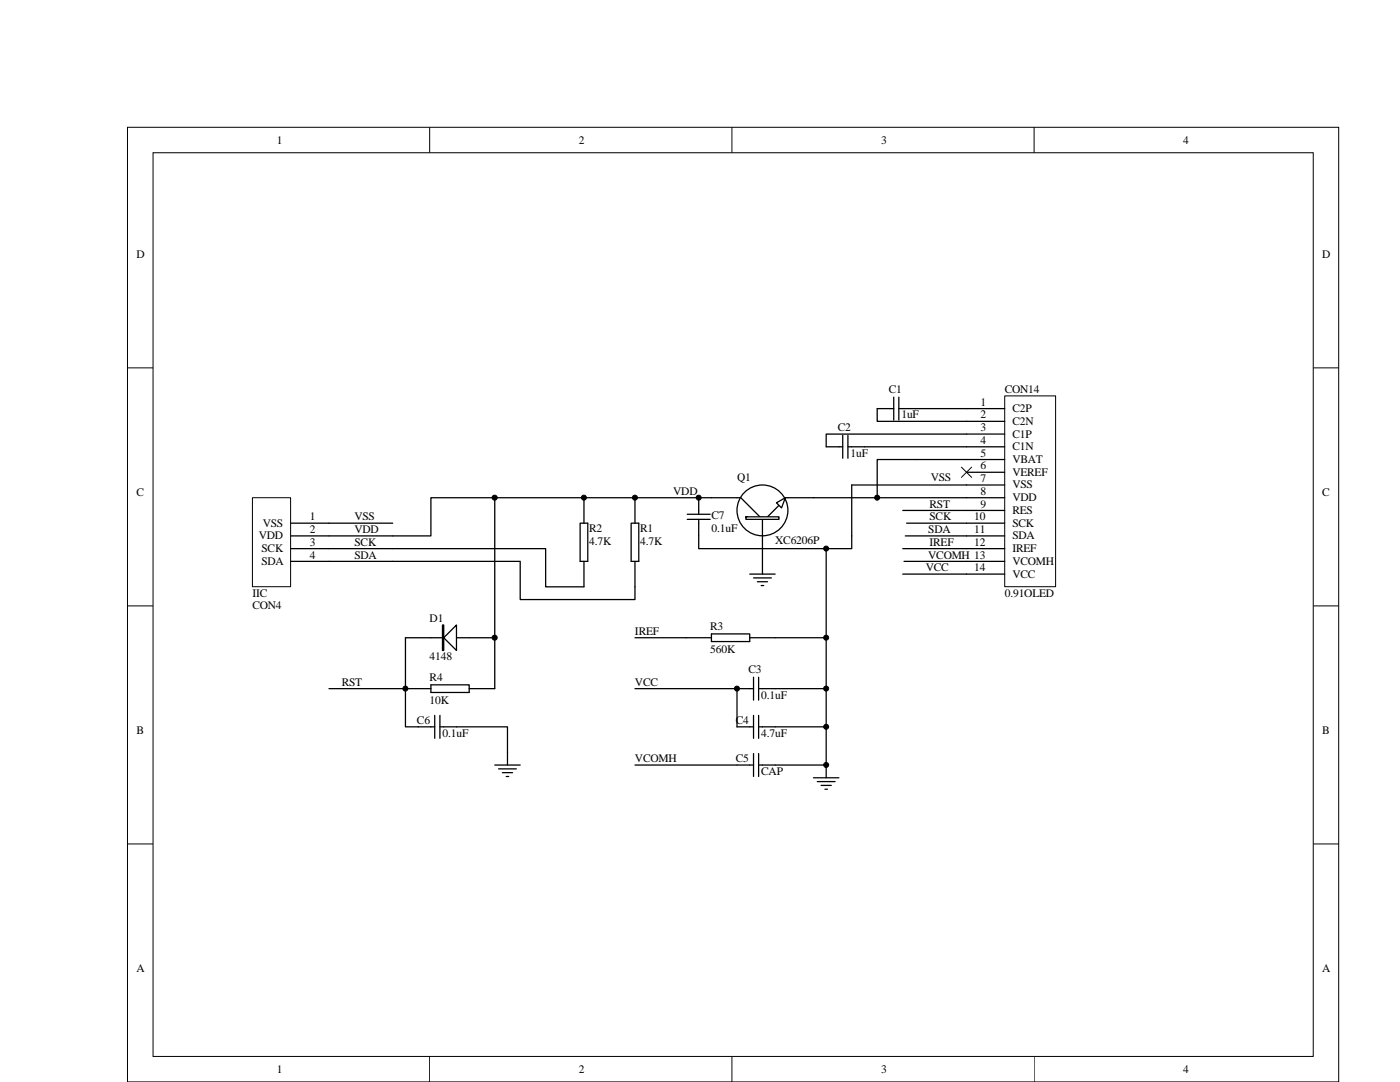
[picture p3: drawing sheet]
<svg xmlns="http://www.w3.org/2000/svg" width="279mm" height="216mm" viewBox="0 0 279 216" stroke-linecap="round" stroke-linejoin="round" font-family="sans-serif">
<g fill="none" stroke="#000" stroke-width=".2">
<path d="M25.4 25.4h241.8v190.5h-241.8zM30.5 30.5h231.6v180.3h-231.6zM85.7 25.4v5.1M146.1 25.4v5.1M206.4 25.4v5.1M25.4 73.4h5.1M262.1 73.4h5.1M191.9 93.2l2 2M193.9 93.2l-2 2M25.4 120.9h5.1M262.1 120.9h5.1M25.4 168.4h5.1"/>
<path d="M262.1 168.4h5.1M85.7 210.8v5.1M146.1 210.8v5.1M206.4 210.8v5.1"/>
</g>
<g fill="none" stroke="#000" stroke-width=".25">
<path d="M178.4 79.2v4.6M179.4 79.2v4.6M142 99.3h5.8l3.9 3.8M156.7 99.3h36.2M168.2 86.9v4.5M169.2 89.2h23.7M169.2 86.9v4.5M178.4 81.5h-3.3v2.6h17.8M179.4 81.5h13.5M182.7 91.7h10.2M192.9 86.6h-28v2.6h3.3M152.2 103.1v8.9"/>
<path d="M155.5 100.8l-2.3 2.3"/>
</g>
<g fill="#fff" stroke="#000" stroke-width=".25">
<path d="M155 100.3l1.7-1-.7 2z"/>
<path d="M148.9 103.1v.5h6.6v-.5z" fill-rule="evenodd"/>
</g>
<g fill="none" stroke="#000" stroke-width=".25">
<path d="M182.7 91.7h-7.6v7.6M65.7 104.4h12.7M65.7 106.9h12.7M65.7 109.5h12.7M65.7 112h12.7M149.6 114.6h5.1M150.4 115.3h3.5M151.1 116.1h2.1M151.9 116.8h.5M152.2 112v2.6M170 106.9v2.6h-17.8M180.2 101.9h12.7"/>
<path d="M180.2 114.6h12.7M180.2 109.5h12.7M180.4 112h12.5M180.9 104.4h12"/>
<circle cx="152.2" cy="101.8" r="5.1"/>
</g>
<path d="M50.4 99.3h7.6v17.8h-7.6z" fill="#fff"/>
<path d="M50.4 99.3h7.6v17.8h-7.6z" fill="none" stroke="#000" stroke-width=".2"/>
<g fill="none" stroke="#000" stroke-width=".25">
<path d="M98.7 99.3v38.1h-5.1M116.5 99.3v5.1M126.7 99.3v5.1M139.4 99.3v3.3M142 99.3h-56v7.6h-7.6M58 104.4h7.7M58 106.9h7.7M58 109.5h7.7M58 112h7.7M78.4 109.5h30.5v7.6h7.6v-5.1M78.4 112h25.4v7.6h22.9v-7.6M115.8 104.4h1.5v7.6h-1.5z"/>
<path d="M126 104.4h1.5v7.6h-1.5zM137.2 102.6h4.5M137.2 103.6h4.5M139.4 103.6v5.9h12.8M164.9 109.5v45.7M65.7 137.4h15.2v7.6h5.9M80.9 127.3h17.8M80.9 137.4h5.1M86 136.7h7.6v1.5h-7.6zM126.7 137.4h20.4v7.6h3.3M142 126.5h7.6v1.5h-7.6zM142 127.3h-15.3"/>
<path d="M147.1 137.4h3.3M149.6 127.3h15.3M150.4 135.1v4.6M151.4 137.4h13.5M151.4 135.1v4.6M86.8 142.7v4.6M87.8 145h13.5v7.7M87.8 142.7v4.6M98.7 152.7h5.1M99.5 153.4h3.6M100.3 154.2h2M101 154.9h.5"/>
<path d="M126.7 152.7h23.7M150.4 150.4v4.5M150.4 142.7v4.6M151.4 150.4v4.5M151.4 152.7h13.5M151.4 142.7v4.6M151.4 145h13.5M162.3 155.2h5.1M163.1 156h3.6M163.9 156.7h2M164.6 157.5h.5"/>
</g>
<g fill="#fff" stroke="#000" stroke-width=".25">
<path d="M91.1 124.7v5.1l-2.5-2.5z"/>
<path d="M88.3 124.7h.3v5.1h-.3z" fill-rule="evenodd"/>
</g>
<path d="M80.9 127.3v10.1" fill="none" stroke="#000" stroke-width=".25"/>
<g fill="#000" stroke="#000" stroke-width=".2">
<circle cx="98.7" cy="99.3" r=".51"/>
<circle cx="116.5" cy="99.3" r=".5"/>
<circle cx="126.7" cy="99.3" r=".5"/>
<circle cx="139.4" cy="99.3" r=".5"/>
<circle cx="175.1" cy="99.3" r=".5"/>
<circle cx="164.9" cy="109.5" r=".5"/>
<circle cx="80.9" cy="137.4" r=".5"/>
<circle cx="98.7" cy="127.2" r=".51"/>
<circle cx="147.1" cy="137.4" r=".5"/>
<circle cx="164.9" cy="127.2" r=".5"/>
<circle cx="164.9" cy="137.4" r=".5"/>
<circle cx="164.9" cy="145" r=".5"/>
<circle cx="164.9" cy="152.6" r=".5"/>
</g>
<path d="M200.5 79h10.2v38.1h-10.2z" fill="#fff"/>
<path d="M200.5 79h10.2v38.1h-10.2z" fill="none" stroke="#000" stroke-width=".2"/>
<g fill="none" stroke="#000" stroke-width=".25">
<path d="M192.9 81.5h7.6M192.9 84.1h7.6M192.9 86.6h7.6M192.9 89.2h7.6M192.9 91.7h7.6M192.9 94.2h7.6M192.9 99.3h7.6M200.5 96.8h-30.5v10.1M180.7 106.9h19.8M192.9 101.9h7.6M192.9 104.4h7.6M192.9 109.5h7.6"/>
<path d="M192.9 112h7.6M192.9 114.6h7.6"/>
</g>
<g font-size="2.3">
<text x="55.2" y="28.6">1</text>
<text x="115.5" y="28.6">2</text>
<text x="175.8" y="28.6">3</text>
<text x="236.1" y="28.6">4</text>
<text x="27.2" y="51.5">D</text>
<text x="263.9" y="51.5">D</text>
<text x="177.4" y="78.4">C1</text>
<text x="179.9" y="83.5">1uF</text>
<text x="195.7" y="81">1</text>
<text x="195.7" y="83.5">2</text>
<text x="200.5" y="78.4">CON14</text>
<text x="202" y="82.2">C2P</text>
<text x="167.2" y="86">C2</text>
<text x="195.7" y="86">3</text>
<text x="195.7" y="88.6">4</text>
<text x="202" y="84.8">C2N</text>
<text x="202" y="87.3">C1P</text>
<text x="202" y="89.9">C1N</text>
<text x="147.1" y="95.9">Q1</text>
<text x="169.7" y="91.1">1uF</text>
<text x="185.8" y="95.9">VSS</text>
<text x="195.7" y="91.1">5</text>
<text x="195.7" y="93.7">6</text>
<text x="202" y="92.4">VBAT</text>
<text x="202" y="94.9">VEREF</text>
<text x="27.2" y="99">C</text>
<text x="134.4" y="98.7">VDD</text>
<text x="185.5" y="101.3">RST</text>
<text x="195.7" y="96.2">7</text>
<text x="195.7" y="98.7">8</text>
<text x="195.7" y="101.3">9</text>
<text x="202" y="97.5">VSS</text>
<text x="202" y="100">VDD</text>
<text x="263.9" y="99">C</text>
<text x="51.6" y="107.6">VDD</text>
<text x="52.4" y="105.1">VSS</text>
<text x="61.8" y="106.4">2</text>
<text x="61.8" y="103.8">1</text>
<text x="70.7" y="103.8">VSS</text>
<text x="70.7" y="106.4">VDD</text>
<text x="117.6" y="106.1">R2</text>
<text x="127.7" y="106.1">R1</text>
<text x="142" y="103.6">C7</text>
<text x="142" y="106.1">0.1uF</text>
<text x="185.3" y="106.4">SDA</text>
<text x="185.5" y="103.8">SCK</text>
<text x="194.4" y="103.8">10</text>
<text x="194.4" y="106.4">11</text>
<text x="202" y="102.6">RES</text>
<text x="202" y="105.1">SCK</text>
<text x="202" y="107.6">SDA</text>
<text x="52.2" y="110.2">SCK</text>
<text x="52.2" y="112.7">SDA</text>
<text x="61.8" y="108.9">3</text>
<text x="61.8" y="111.4">4</text>
<text x="70.7" y="108.9">SCK</text>
<text x="70.7" y="111.4">SDA</text>
<text x="117.6" y="108.6">4.7K</text>
<text x="127.7" y="108.6">4.7K</text>
<text x="154.7" y="108.6">XC6206P</text>
<text x="184.7" y="114">VCC</text>
<text x="185.3" y="111.4">VCOMH 13</text>
<text x="185.5" y="108.9">IREF</text>
<text x="194.4" y="108.9">12</text>
<text x="194.4" y="114">14</text>
<text x="202" y="110.2">IREF</text>
<text x="202" y="112.7">VCOMH</text>
<text x="50.4" y="119.1">IIC</text>
<text x="200.5" y="119.1">0.91OLED</text>
<text x="202" y="115.3">VCC</text>
<text x="50.4" y="121.6">CON4</text>
<text x="85.7" y="124.1">D1</text>
<text x="141.7" y="125.7">R3</text>
<text x="85.7" y="131.8">4148</text>
<text x="126.7" y="126.7">IREF</text>
<text x="141.7" y="130.2">560K</text>
<text x="68.2" y="136.8">RST</text>
<text x="85.7" y="135.8">R4</text>
<text x="126.7" y="136.8">VCC</text>
<text x="149.4" y="134.3">C3</text>
<text x="85.7" y="140.4">10K</text>
<text x="151.9" y="139.4">0.1uF</text>
<text x="27.2" y="146.5">B</text>
<text x="83.2" y="144.5">C6</text>
<text x="88.3" y="147">0.1uF</text>
<text x="146.8" y="144.5">C4</text>
<text x="151.9" y="147">4.7uF</text>
<text x="263.9" y="146.5">B</text>
<text x="126.7" y="152.1">VCOMH</text>
<text x="146.8" y="152.1">C5</text>
<text x="151.9" y="154.6">CAP</text>
<text x="27.2" y="194">A</text>
<text x="263.9" y="194">A</text>
<text x="55.2" y="214.1">1</text>
<text x="115.5" y="214.1">2</text>
<text x="175.8" y="214.1">3</text>
<text x="236.1" y="214.1">4</text>
</g>
</svg>
